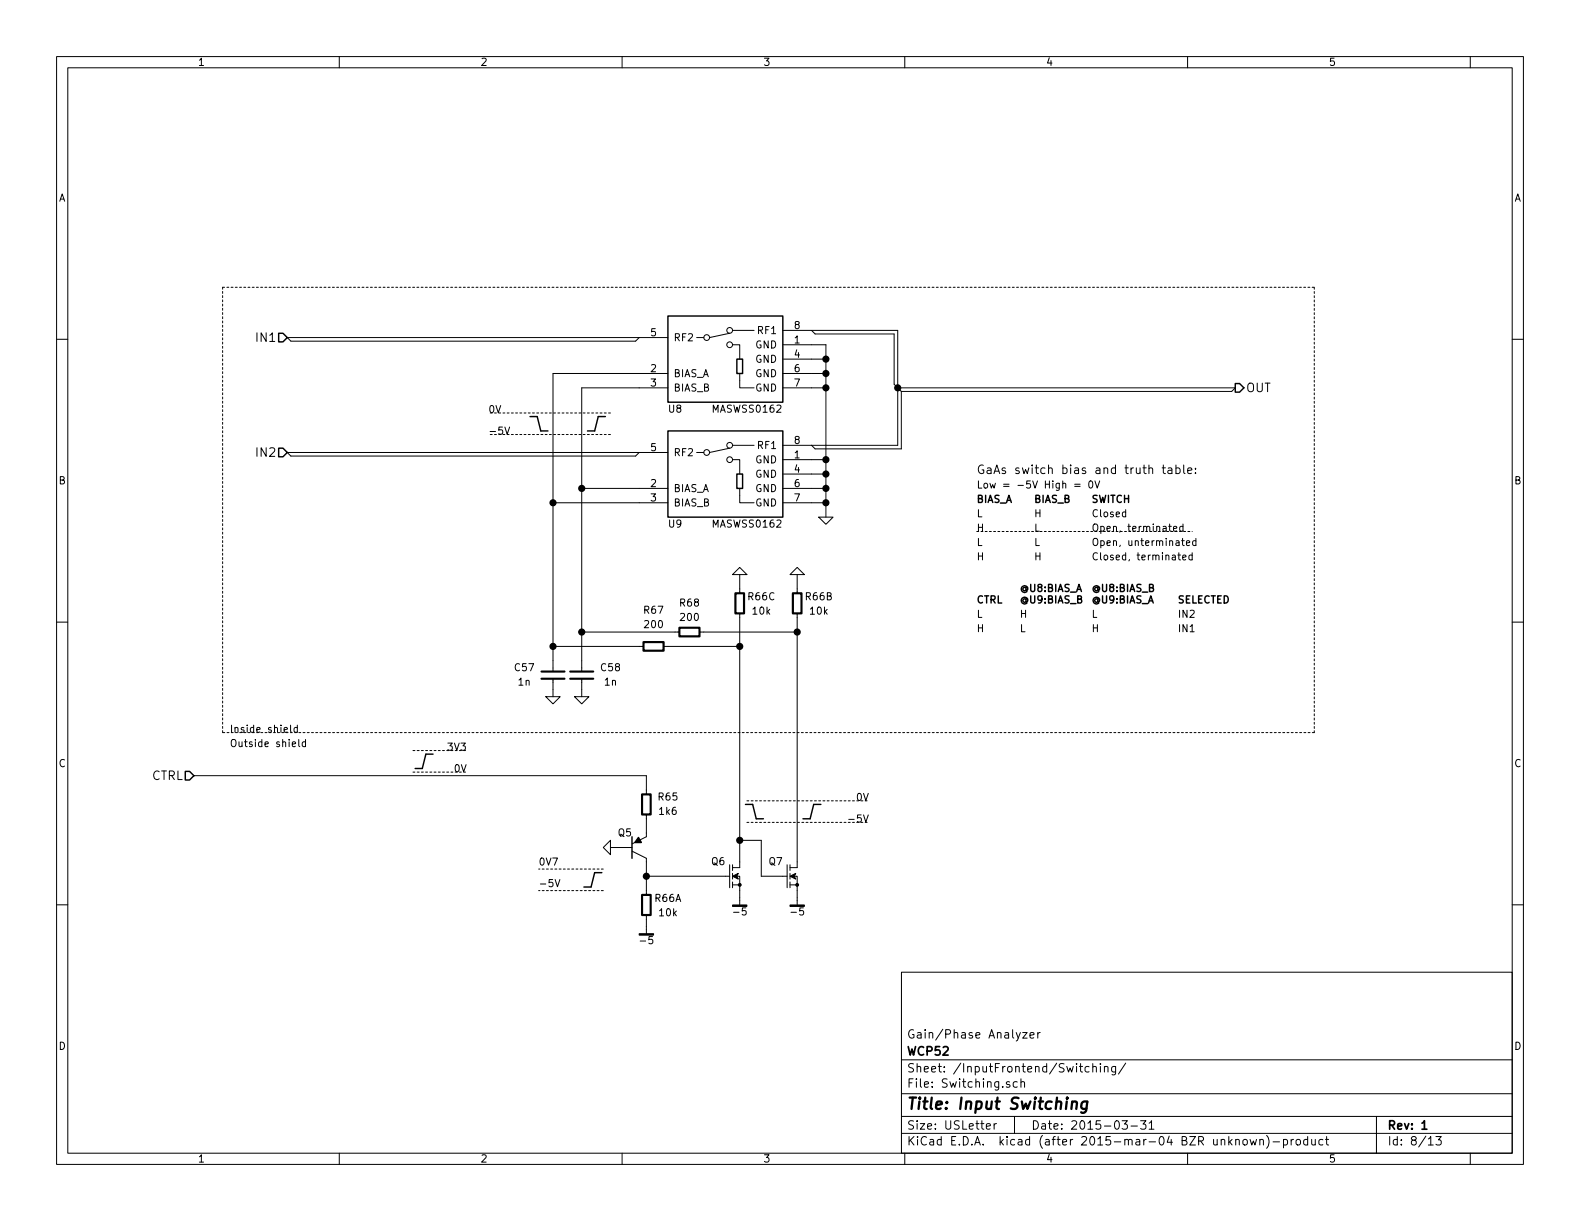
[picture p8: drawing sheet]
<svg xmlns="http://www.w3.org/2000/svg" width="279mm" height="216mm" viewBox="0 0 279 216" stroke-linecap="round" stroke-linejoin="round" font-family="sans-serif">
<g fill="none" stroke="#000" stroke-width=".18">
<path d="M10 10h259.4v195.9h-259.4zM12 12h255.4v191.9h-255.4zM60 10v2M110 10v2M160 10v2M210 10v2M260 10v2M10 60h2M113 59.7l-.6 .6h-61l-.6-.6h67.3M123.2 59.7h1.3M129 58.9l-3.5 .8M129.5 58.4h3.8"/>
<path d="M138.4 58.4h20.3v20.3h-20.3M143.5 58.4l.6 .7h14v8.8l1.3 1.3M267.4 60h2M89.3 75.5l.4 1.3 .4-1.3M118.1 66h-20.3v52.7M118.1 68.6h-15.2v50.1M129 79.2l-3.5 .8M129.5 61h1.3v2.5M129.5 78.7h3.8M130.8 66v2.6h2.5M138.4 61h7.6v30.4M138.4 66h7.6"/>
<path d="M138.4 68.6h7.6M138.4 63.5h7.6M158.7 68.6h59.7l-.6 .6h-58.4M159.4 69.2v10.2h-15.3l-.6-.7M97.8 88.9h20.3M102.9 86.4h15.2M113 80l-.6 .6h-61l-.6-.6h67.3M123.2 80h1.3M129.5 81.3h1.3v2.5M130.8 86.4v2.5h2.5M138.4 81.3h7.6M138.4 86.4h7.6"/>
<path d="M138.4 88.9h7.6M138.4 83.8h7.6M144.8 91.4h2.5l-1.3 1.3zM190 85.6h1M190 86h1M192.6 85.1l.2-.1a.67 .67 0 0 1 .5 .7 .67 .67 0 0 1-.5 .6l-.2-.1-.1-.4zM193.6 85l.4 1.3 .5-1.3M205.5 82.7h.6M205.7 82.2v1.3l.4 .2M206.6 82.8h.6v.9M207.2 83.1l-.5 .1a.3 .3 0 0 0-.2 .3 .3 .3 0 0 0 .2 .2h.5M207.5 93.5l.6-.1v-.3h-.4l-.2 .1 .1 .7h.5"/>
<path d="M207.9 82.8a.48 .48 0 0 1 .7 .1v.7a.48 .48 0 0 1-.7 .1M207.9 82.2v1.5M208.3 98.1h.5M208.5 97.7v1.1l.3 .2M208.9 95.6h.5M209.1 95.2v1.1l.3 .2M209.1 98.6l.6-.1v-.3l-.4-.1-.2 .2 .1 .6h.5M209.2 93.1h-.4l-.2 .2 .1 .6h.5M209.2 92.7v1.2M209.3 82.2v1.3l.2 .2M209.8 96l.6-.1-.1-.2-.3-.1-.2 .2 .1 .6h.4M210 83.2l.8-.1-.1-.3-.4-.1-.3 .3 .1 .7h.6"/>
<path d="M210.8 98.2l-.3-.1-.3 .3 .1 .5h.5M210.8 97.7v1.3M211.4 83.6v.1M211.4 82.8v.2M211.5 95.7l-.4-.1-.2 .3 .1 .5h.5M211.5 95.2v1.3M10 110h2M97.8 114.3h16M102.9 111.8h17.2M117.3 114.3h13.5M123.7 111.8h17.3M130.8 100.3l1.3 1.3h-2.6z"/>
<path d="M130.8 101.6v3.3M130.8 108.5v44.9h-1.3M139.7 101.6l1.3-1.3 1.2 1.3zM141 108.5v44.9h-1.3M141 101.6v3.3M267.4 110h2M34.3 137.2h80v3.3M51.4 128.2v1.1l.2 .2M52.6 128.7l-.4-.1-.2 .3 .1 .5h.5M52.6 128.2v1.3M52.8 130.8v1l.2 .2M54 131.2h-.3l-.3 .2 .1 .6h.5"/>
<path d="M54 130.8v1.2M96.5 123.2h2.6l-1.3 1.3zM97.8 120v3.2M101.6 123.2h2.5l-1.2 1.3zM102.9 120v3.2M10 160h2M98.2 155.5l.4 1.3 .4-1.3M106.7 149.9l1.2-1.3v2.5zM107.9 149.9h3.9M111.8 150.5l2.5 1.3v6.4M114.3 154.9h14.7M114.3 144v4l-2.5 1.2"/>
<path d="M129 152.9v4.1M129.5 156.5h1.3M129.5 152.9v1M129.5 154.4v1M129.5 156v1M130.3 154.9h.5v1.6M130.8 156.5v3.5M130.8 148.6h3.8v6.3h4.6M139.2 152.9v4.1M139.7 156.5h1.3M139.7 152.9v1M139.7 154.4v1"/>
<path d="M139.7 156v1M140.5 154.9h.5v1.6M141 156.5v3.5M150.1 144.9h1M267.4 160h2M114.3 161.8v3.3M159.4 171.9h108v32h-108zM159.4 197.4h108M159.4 193.4h108M159.4 187.4h108M174.4 199.2l.7-.2v-.2l-.4-.1-.3 .2 .1 .7h.6M175.8 198.7v1"/>
<path d="M176.2 198.7l-.4 .3M178.5 191.3a.37 .37 0 0 0-.5 .2v.2l.5 .1 .1 .2-.2 .3-.4-.1M179.4 197.4v3M179.9 191.3h-.4l-.3 .2v.6l.3 .2 .4-.1M180.5 191.4l.2-.1h.4l.1 1M180.5 190.8v1.5M180.8 182.6h.8l-.8 1h.8M182.1 183.1l.8-.2-.1-.2-.4-.1-.3 .2 .1 .7h.6M183.5 182.6v1M183.9 182.6l-.4 .3M192.6 188.6h-.4l-.3 .2v.6l.3 .2 .4-.1M193.2 188.7l.2-.1h.4l.1 1"/>
<path d="M193.2 188.1v1.5M194.6 188.1v.1M194.6 188.6v1M195.3 188.7l.2-.1h.4v1M195.3 188.6v1M197.3 188.6l-.1 1.3-.2 .2-.4-.1M197.3 188.6h-.5l-.2 .2v.6l.2 .2 .5-.1M198.4 198.2h1l-.5 .6 .4 .1v.6l-.2 .2-.7-.2M199.1 188l-1.3 1.9M200 199.1h1.1M201.7 198.2h.9l-.5 .6 .5 .1v.6l-.2 .2-.7-.2M203.2 198.6l.4-.4v1.5"/>
<path d="M203.2 199.7h.9M243.4 197.4v6.5M60 203.9v2M110 203.9v2M159.4 200.4h108M160 203.9v2M210 203.9v2M219.9 201.6l.2-.1 .4 .1 .1 .6-.2 .2-.3 .1-.2-.2zM221.1 201.5l.3 1 .2-.7 .3 .7 .3-1M222.8 201.6l.2-.1h.4v1M222.8 201.5v1M224 200.8a1.71 1.71 0 0 1 0 2.2"/>
<path d="M225.1 201.9h1.2M227 201.5h.4l.3 .3-.1 .6h-.6M227 201.5v1.5M228.3 201.5v1M228.8 201.5l-.5 .3M229.3 201.6l.2-.1 .4 .1 .1 .6-.2 .2-.3 .1-.2-.2zM231.2 201.5h-.4l-.3 .3 .1 .5 .2 .2 .4-.1M231.2 201v1.5M232 201.5v.9l.4 .1 .2-.2M232.6 201.5v1M233.9 201.5h-.4l-.3 .3 .1 .5 .2 .2 .4-.1M234.4 201.5h.5"/>
<path d="M234.6 201v1.3l.3 .2M252.6 202.5h.8M253.9 201h1l-.5 .5 .4 .2v.6l-.2 .2-.7-.2M260 203.9v2"/>
<circle cx="125" cy="59.7" r=".51"/>
<circle cx="129" cy="58.4" r=".51"/>
<circle cx="129" cy="78.7" r=".51"/>
<circle cx="129" cy="61" r=".51"/>
<circle cx="125" cy="80" r=".51"/>
<circle cx="129" cy="81.3" r=".51"/>
</g>
<path d="M251.5 199.7h.8" fill="none" stroke="#000" stroke-width=".3"/>
<path d="M189.6 194.9a.52 .52 0 0 1 .8 .1l-.1 1.1M192.3 194.8l-.2 1.6a.6 .6 0 0 1-.9 .3M192.3 194.8a.7 .7 0 0 0-1 .3v.8l.2 .2 .6-.1" fill="none" stroke="#000" stroke-width=".41"/>
<g fill="none" stroke="#000" stroke-width=".25">
<path d="M49.3 58.9h.7l.8 .8-.8 .8h-.7zM118.1 55.9h20.3v15.2h-20.3zM49.3 79.2h.7l.8 .8-.8 .8h-.7zM93.7 73.7h1.3l.6 2.5h1.3M107.1 73.7h-1.3l-.6 2.5h-1.3M118.1 76.2h20.3v15.2h-20.3zM130.3 63.5h1v2.5h-1zM218.4 67.8h.8l.8 .8-.8 .7h-.8zM130.3 83.8h1v2.6h-1zM32.8 136.4h.7l.8 .8-.8 .7h-.7zM76.6 133.4h-1.3l-.6 2.5h-1.3M106.4 154.3h-1.2l-.7 2.5h-1.2"/>
<path d="M111.8 148v3.8M131.8 142.2h1.3l.6 2.6h1.3M145.2 142.2h-1.3l-.6 2.6h-1.3"/>
</g>
<g fill="#000" stroke="#000" stroke-width=".18">
<path d="M129.5 154.9l1.1-.5-.3 .5 .3 .5zM139.7 154.9l1-.5-.2 .5 .2 .5z"/>
<circle cx="130.8" cy="156.5" r=".25"/>
<circle cx="141" cy="156.5" r=".25"/>
</g>
<g fill="#000" stroke="#000" stroke-width=".25">
<path d="M112.9 148.1l.5 .9h-1.1z"/>
<circle cx="146.1" cy="63.5" r=".51"/>
<circle cx="146.1" cy="66" r=".51"/>
<circle cx="146.1" cy="68.6" r=".51"/>
<circle cx="158.8" cy="68.6" r=".51"/>
<circle cx="97.8" cy="88.9" r=".51"/>
<circle cx="102.9" cy="86.4" r=".51"/>
<circle cx="146.1" cy="86.4" r=".51"/>
<circle cx="146.1" cy="83.8" r=".51"/>
<circle cx="146.1" cy="81.3" r=".51"/>
<circle cx="146.1" cy="88.9" r=".51"/>
<circle cx="97.8" cy="114.3" r=".51"/>
<circle cx="102.9" cy="111.8" r=".51"/>
<circle cx="130.8" cy="114.3" r=".51"/>
<circle cx="141" cy="111.8" r=".51"/>
<circle cx="114.3" cy="154.9" r=".51"/>
<circle cx="130.8" cy="148.6" r=".51"/>
</g>
<path d="M95.8 118.7h4M100.8 118.7h4.1M113.8 113.5h3.5v1.6h-3.5zM120.1 111h3.6v1.5h-3.6zM130 104.9h1.6v3.6h-1.6zM140.2 104.9h1.5v3.6h-1.5zM95.8 120h4M100.8 120h4.1M113.5 158.2h1.6v3.6h-1.6zM113.5 140.5h1.6v3.5h-1.6z" fill="none" stroke="#000" stroke-width=".38"/>
<g fill="none" stroke="#000" stroke-width=".18" stroke-dasharray=".3 .4">
<path d="M39.4 50.8h193M232.4 50.8v78.7M107.9 73h-21.5M107.9 76.8h-21.5M172.7 94h38.1M39.4 129.5v-78.7M73 136.5h9.5M73 132.7h9.5M232.4 129.5h-193M106.7 157.5h-11.5M106.7 153.7h-11.5M132.1 141.6h21.6"/>
<path d="M132.1 145.4h21.6"/>
</g>
<text font-size="2.8" x="160.4" y="196.2">Title: Input Switching</text>
<g font-size="2.1">
<text x="45.6" y="60.5">IN1</text>
<text x="220.4" y="69.3">OUT</text>
<text x="45.6" y="80.8">IN2</text>
<text x="172.7" y="83.8">GaAs switch bias and truth table:</text>
<text x="26.7" y="137.9">CTRL</text>
<text x="160.4" y="183.6">Gain/Phase Analyzer</text>
<text x="160.4" y="189.6">Sheet: /InputFrontend/Switching/</text>
<text x="160.4" y="186.6">WCP52</text>
<text x="160.4" y="192.3">File: Switching.sch</text>
<text x="160.4" y="202.5">KiCad E.D.A. kicad (after 2015-mar-04 BZR unknown)-product</text>
<text x="160.4" y="199.7">Size: USLetter</text>
<text x="182.4" y="199.7">Date: 2015-03-31</text>
<text x="245.4" y="199.7">Rev: 1</text>
<text x="245.4" y="202.5">Id: 8/13</text>
</g>
<g font-size="1.8">
<text x="35" y="11.6">1</text>
<text x="85" y="11.6">2</text>
<text x="135" y="11.6">3</text>
<text x="185" y="11.6">4</text>
<text x="235" y="11.6">5</text>
<text x="10.4" y="35.6">A</text>
<text x="267.8" y="35.6">A</text>
<text x="115.1" y="59.4">5</text>
<text x="134.1" y="59.1">RF1</text>
<text x="140.5" y="58.2">8</text>
<text x="115.1" y="65.8">2</text>
<text x="119.1" y="60.3">RF2</text>
<text x="133.5" y="61.6">GND</text>
<text x="133.5" y="64.1">GND</text>
<text x="140.5" y="60.7">1</text>
<text x="140.5" y="63.2">4</text>
<text x="140.5" y="65.8">6</text>
<text x="115.1" y="68.3">3</text>
<text x="119.1" y="66.7">BIAS_A</text>
<text x="119.1" y="69.2">BIAS_B</text>
<text x="133.5" y="66.7">GND</text>
<text x="133.5" y="69.2">GND</text>
<text x="140.5" y="68.3">7</text>
<text x="86.4" y="73">0V</text>
<text x="86.4" y="76.8">-5V</text>
<text x="118.3" y="72.9">U8</text>
<text x="126.1" y="72.9">MASWSS0162</text>
<text x="115.1" y="79.8">5</text>
<text x="119.1" y="80.6">RF2</text>
<text x="133.5" y="81.9">GND</text>
<text x="134.1" y="79.4">RF1</text>
<text x="140.5" y="81">1</text>
<text x="140.5" y="83.6">4</text>
<text x="140.5" y="78.5">8</text>
<text x="10.4" y="85.6">B</text>
<text x="115.1" y="86.1">2</text>
<text x="115.1" y="88.6">3</text>
<text x="119.1" y="87">BIAS_A</text>
<text x="119.1" y="89.5">BIAS_B</text>
<text x="133.5" y="84.5">GND</text>
<text x="133.5" y="87">GND</text>
<text x="133.5" y="89.5">GND</text>
<text x="140.5" y="86.1">6</text>
<text x="140.5" y="88.6">7</text>
<text x="172.7" y="86.4">Low = -5V High = 0V</text>
<text x="172.7" y="88.9">BIAS_A</text>
<text x="182.9" y="88.9">BIAS_B</text>
<text x="193" y="88.9">SWITCH</text>
<text x="267.8" y="85.6">B</text>
<text x="118.3" y="93.3">U9</text>
<text x="126.1" y="93.3">MASWSS0162</text>
<text x="172.7" y="91.4">L</text>
<text x="172.7" y="94">H</text>
<text x="182.9" y="91.4">H</text>
<text x="182.9" y="94">L</text>
<text x="193" y="91.4">Closed</text>
<text x="193" y="94">Open, terminated</text>
<text x="172.7" y="96.5">L</text>
<text x="172.7" y="99.1">H</text>
<text x="182.9" y="96.5">L</text>
<text x="182.9" y="99.1">H</text>
<text x="193" y="96.5">Open, unterminated</text>
<text x="193" y="99.1">Closed, terminated</text>
<text x="120.3" y="107.2">R68</text>
<text x="132.4" y="106.1">R66C</text>
<text x="142.5" y="106.1">R66B</text>
<text x="172.7" y="106.7">CTRL</text>
<text x="180.3" y="104.6">@U8:BIAS_A</text>
<text x="180.3" y="106.7">@U9:BIAS_B</text>
<text x="193" y="104.6">@U8:BIAS_B</text>
<text x="193" y="106.7">@U9:BIAS_A</text>
<text x="208.3" y="106.7">SELECTED</text>
<text x="113.9" y="108.5">R67</text>
<text x="114.1" y="111">200</text>
<text x="120.4" y="109.8">200</text>
<text x="133.1" y="108.7">10k</text>
<text x="143.3" y="108.7">10k</text>
<text x="172.7" y="109.2">L</text>
<text x="172.7" y="111.8">H</text>
<text x="180.3" y="109.2">H</text>
<text x="180.3" y="111.8">L</text>
<text x="193" y="109.2">L</text>
<text x="193" y="111.8">H</text>
<text x="208.3" y="109.2">IN2</text>
<text x="208.3" y="111.8">IN1</text>
<text x="91.1" y="118.7">C57</text>
<text x="106.3" y="118.7">C58</text>
<text x="91.7" y="121.2">1n</text>
<text x="106.9" y="121.2">1n</text>
<text x="40.6" y="129.5">Inside shield</text>
<text x="10.4" y="135.6">C</text>
<text x="40.6" y="132.1">Outside shield</text>
<text x="79.4" y="132.7">3V3</text>
<text x="80.4" y="136.5">0V</text>
<text x="267.8" y="135.6">C</text>
<text x="116.5" y="141.5">R65</text>
<text x="151.5" y="141.6">0V</text>
<text x="109.3" y="147.9">Q5</text>
<text x="116.6" y="144.1">1k6</text>
<text x="150.9" y="145.4">-5V</text>
<text x="95.2" y="153">0V7</text>
<text x="125.8" y="153">Q6</text>
<text x="136" y="153">Q7</text>
<text x="95.2" y="156.8">-5V</text>
<text x="115.8" y="159.5">R66A</text>
<text x="130" y="161.8">-5</text>
<text x="140.2" y="161.8">-5</text>
<text x="113.5" y="166.9">-5</text>
<text x="116.6" y="162">10k</text>
<text x="10.4" y="185.6">D</text>
<text x="267.8" y="185.6">D</text>
<text x="35" y="205.5">1</text>
<text x="85" y="205.5">2</text>
<text x="135" y="205.5">3</text>
<text x="185" y="205.5">4</text>
<text x="235" y="205.5">5</text>
</g>
</svg>
